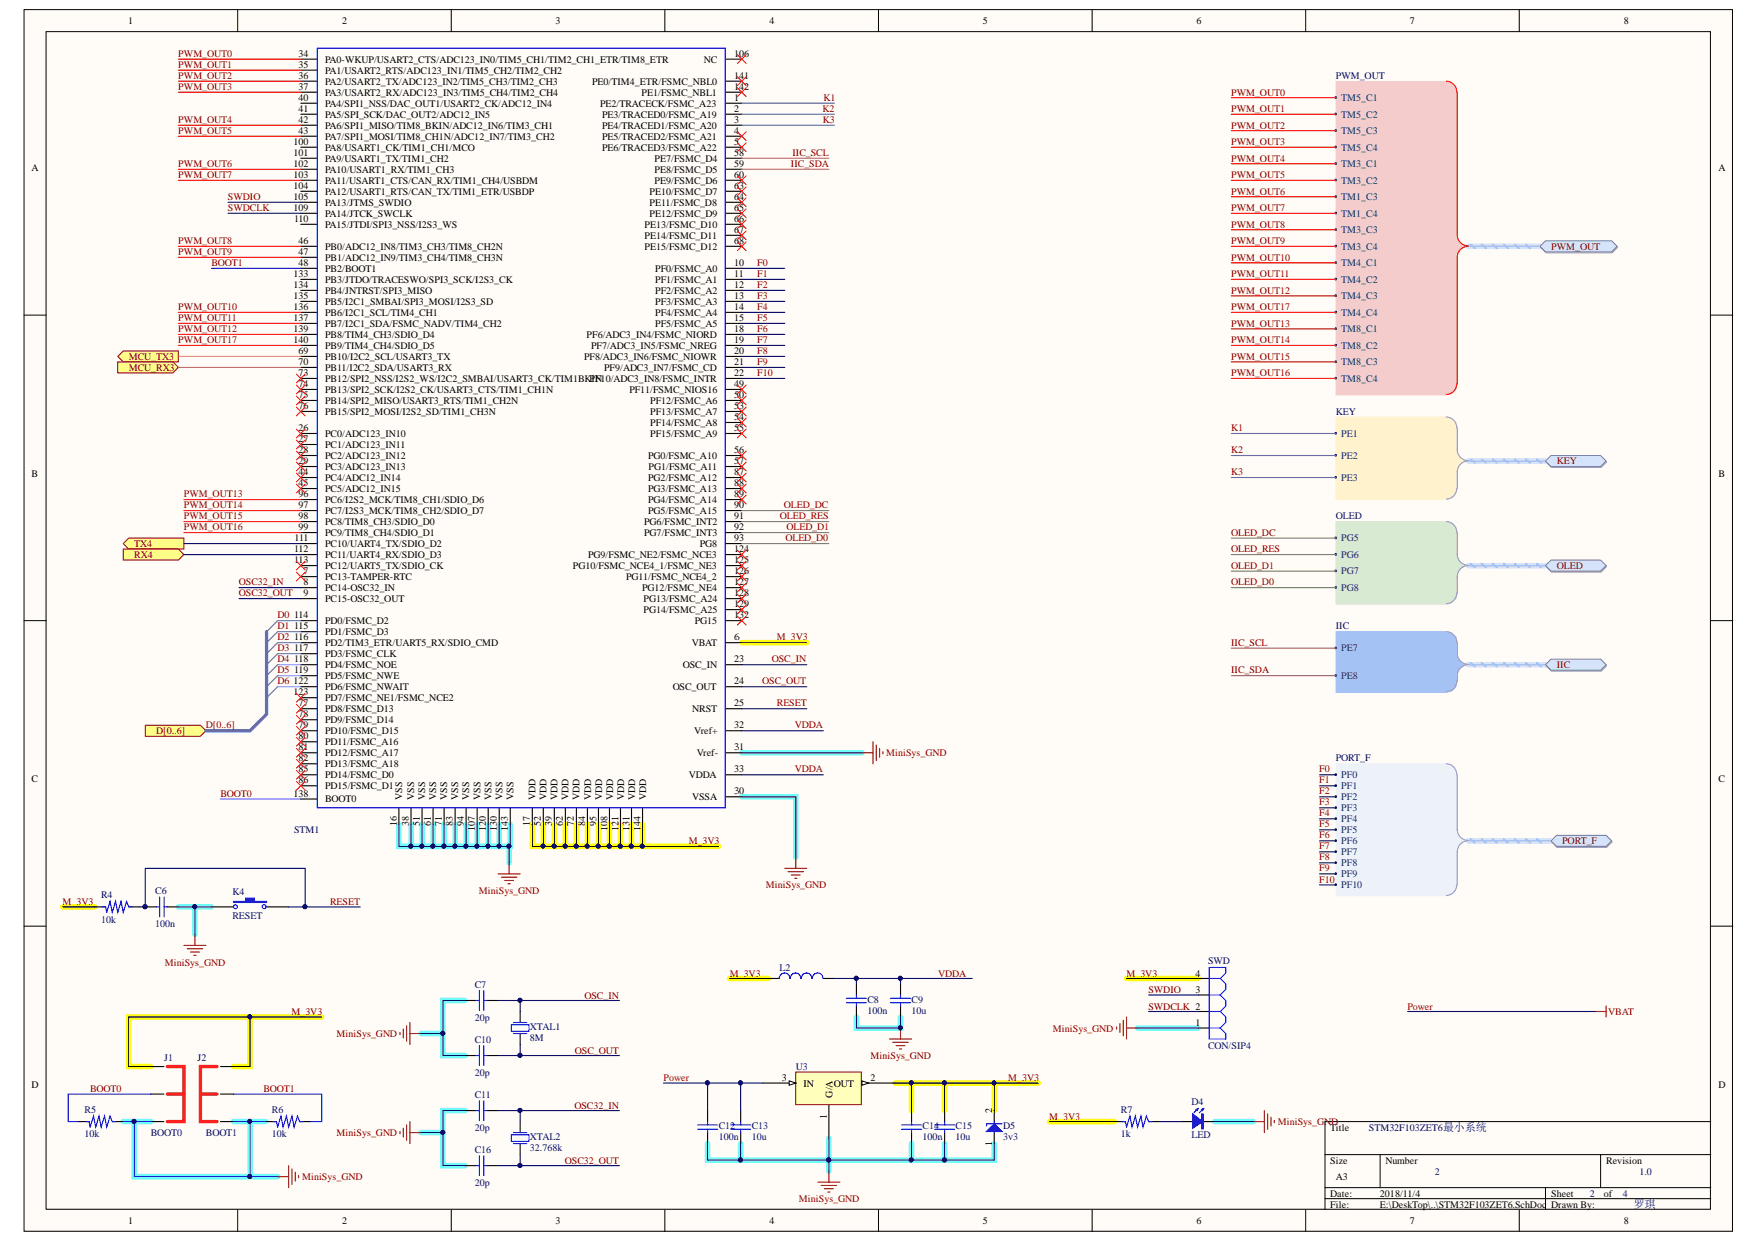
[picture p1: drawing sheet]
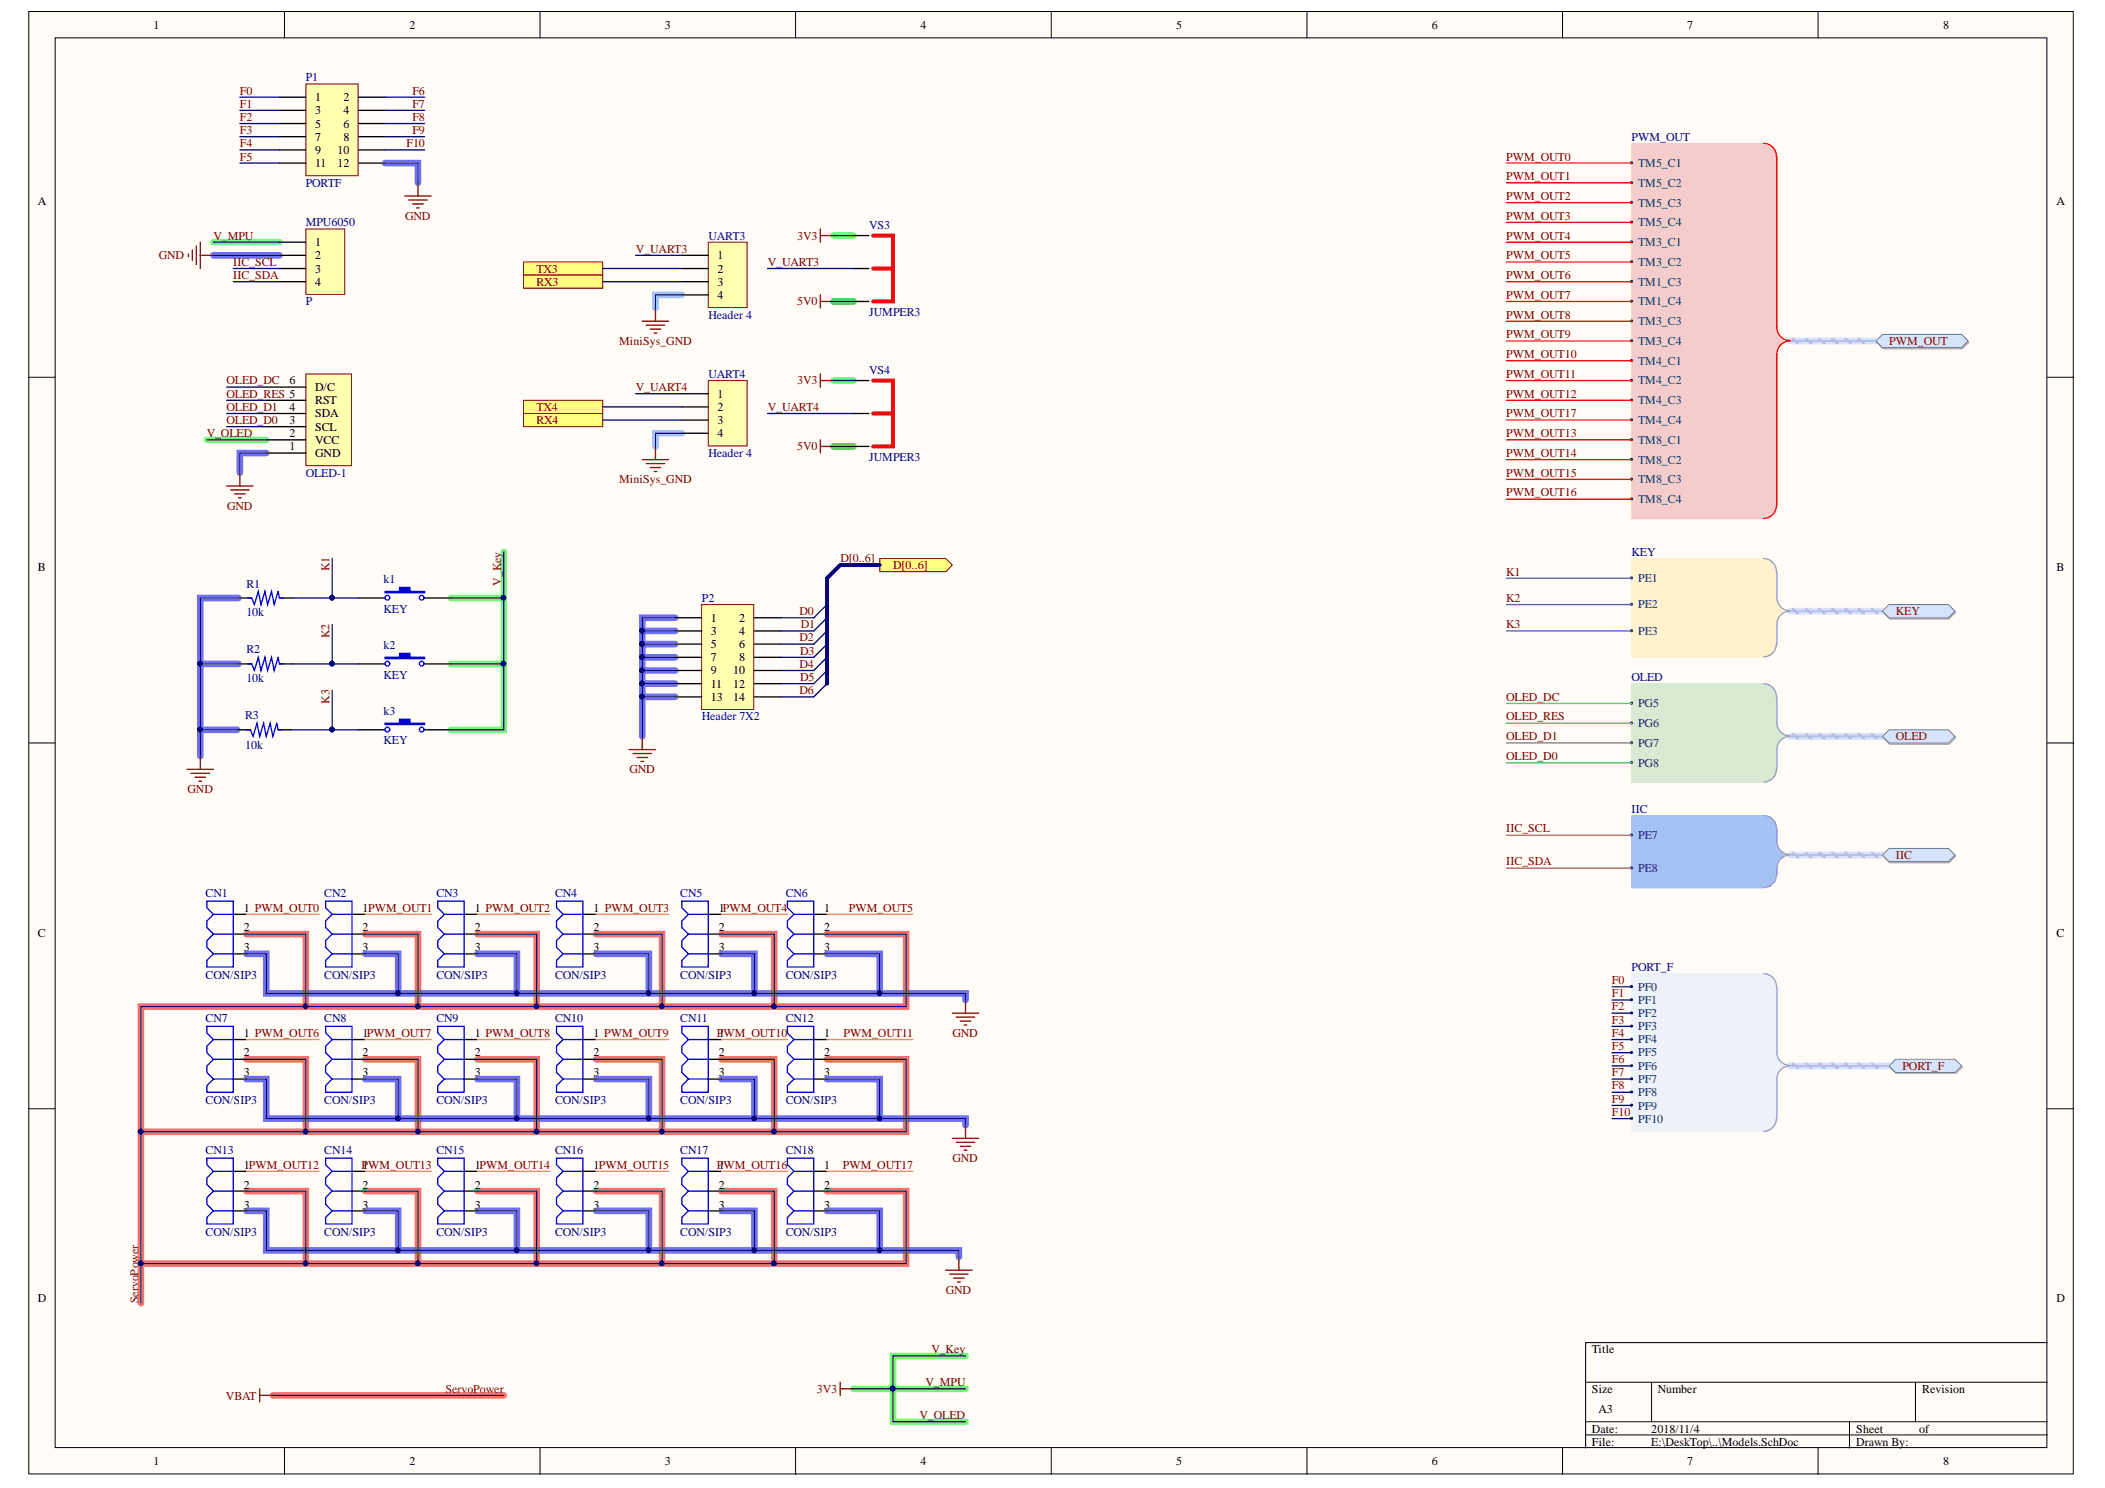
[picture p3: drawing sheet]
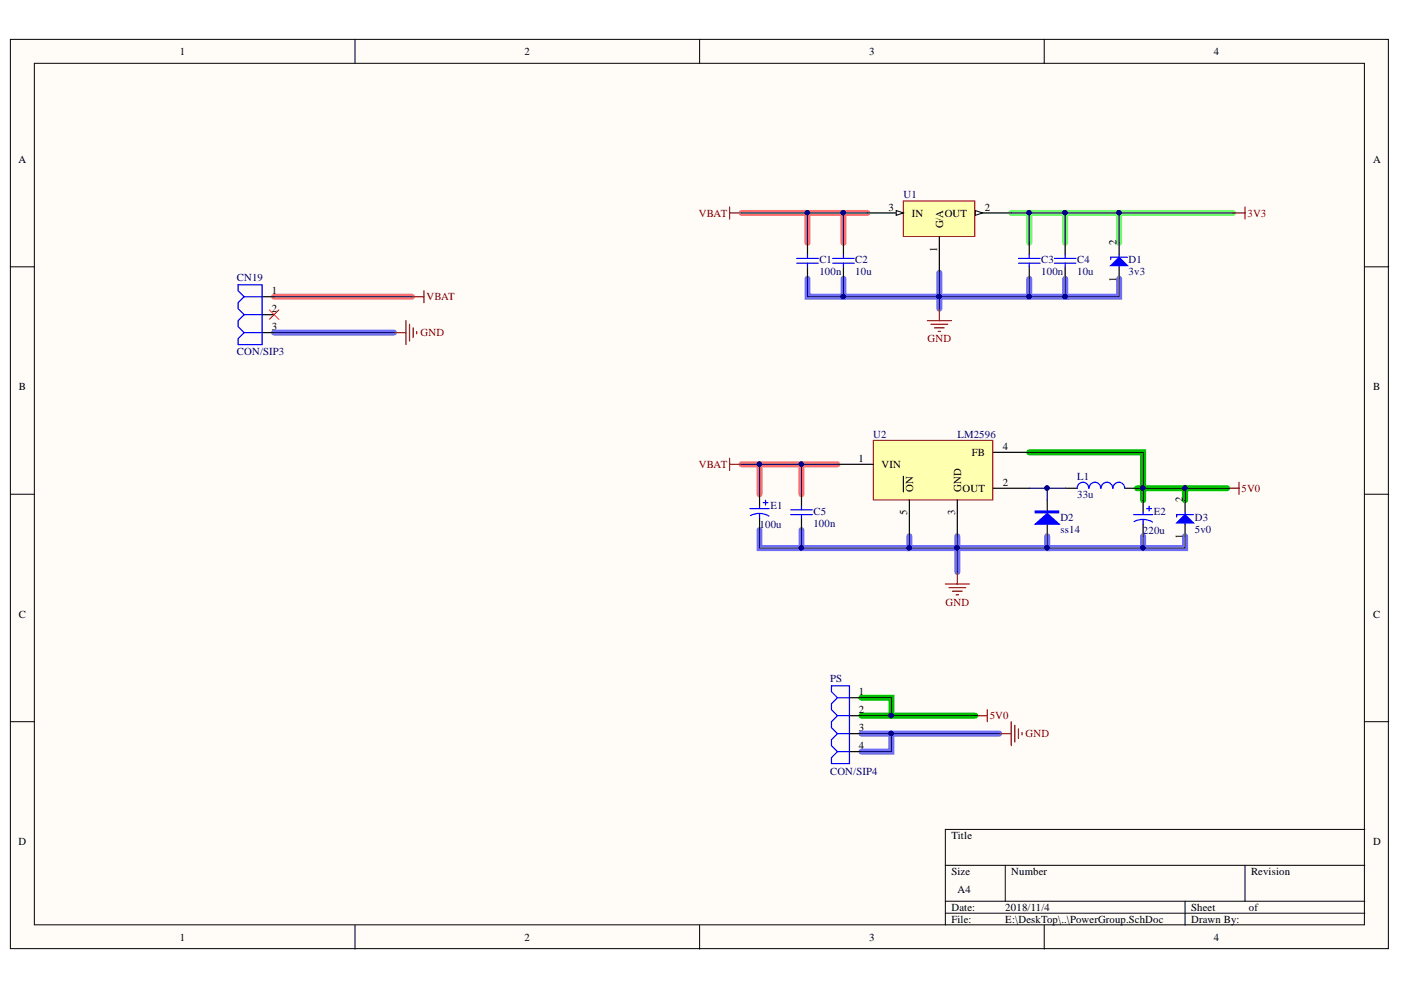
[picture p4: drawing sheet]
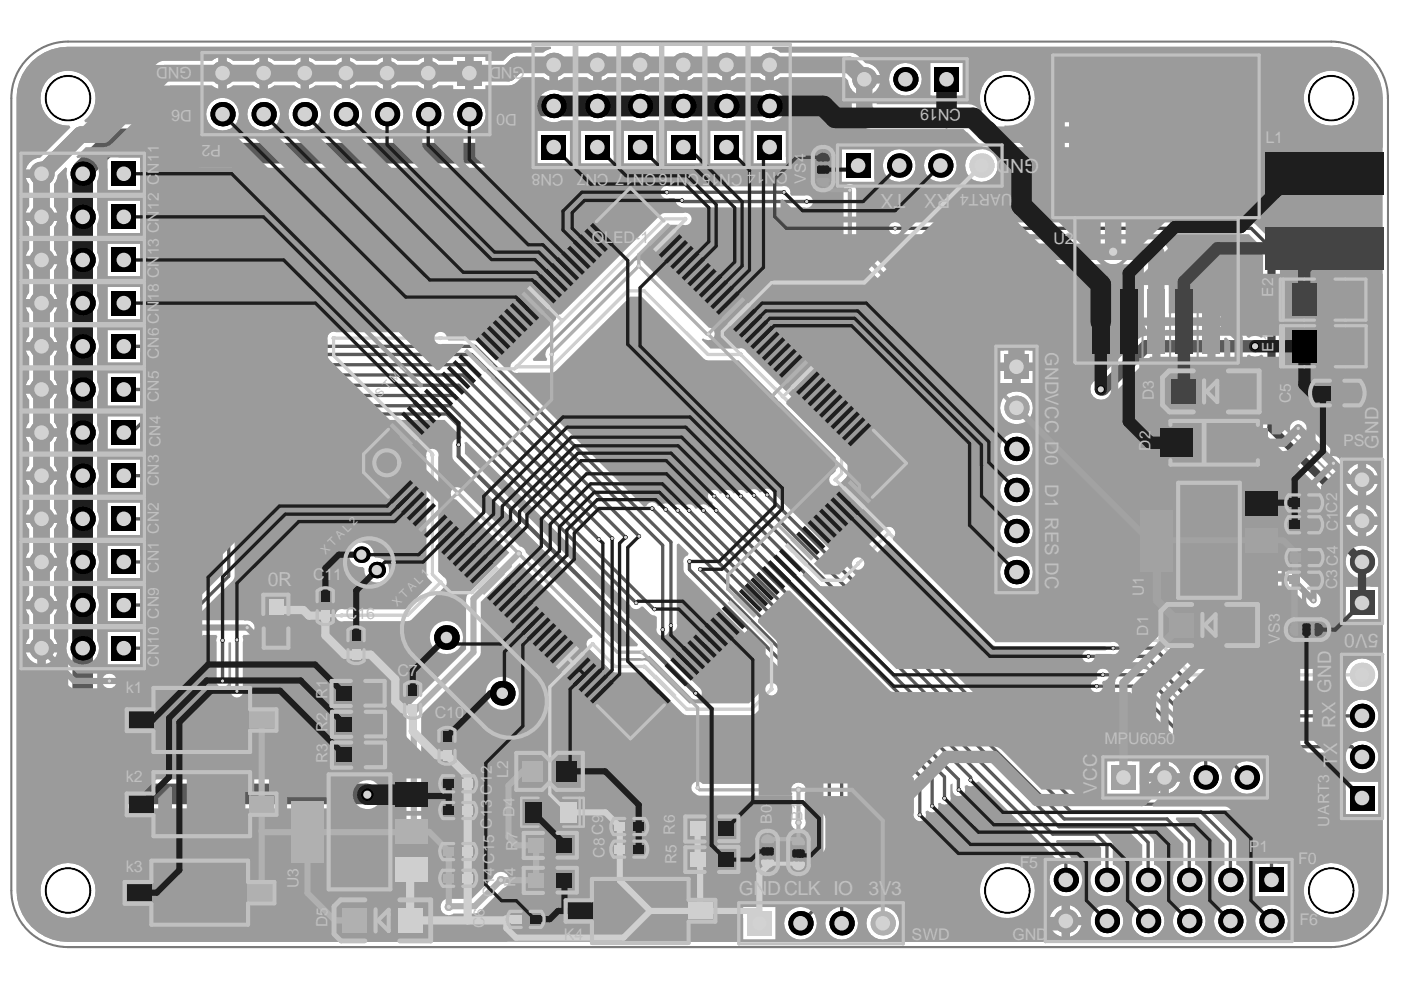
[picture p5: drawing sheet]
# Altium project SixFeetRobot.PrjPCB
4 sheets, 73 parts. Net scope: hierarchical (ports join the sheet entries above them; power ports are global).
Board file: SixFeetRobot.PcbDoc
Sheets:
  Connect.SchDoc
    U_STM32F103ZET6 = STM32F103ZET6.SchDoc
    U_Models = Models.SchDoc
    U_PowerGroup = PowerGroup.SchDoc

## Sheet Connect.SchDoc
size A4

### Sub-sheets
U_Models = Models.SchDoc: PWM_OUT (harness PWM_OUT), KEY (harness KEY), OLED (harness OLED), IIC (harness IIC), PORT_F (harness PORT_F), D[0..6] (out), TX3, RX3, TX4, RX4
U_PowerGroup = PowerGroup.SchDoc: no entries
U_STM32F103ZET6 = STM32F103ZET6.SchDoc: PWM_OUT (harness PWM_OUT), D[0..6] (in), KEY (harness KEY), OLED (harness OLED), MCU_TX3 (out), MCU_RX3 (in), IIC (harness IIC), TX4 (out), RX4 (in), PORT_F (harness PORT_F)

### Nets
NetSTM1_69: sheet U_STM32F103ZET6/MCU_TX3, sheet U_Models/TX3
NetSTM1_70: sheet U_STM32F103ZET6/MCU_RX3, sheet U_Models/RX3
NetSTM1_111: sheet U_STM32F103ZET6/TX4, sheet U_Models/TX4
NetSTM1_112: sheet U_STM32F103ZET6/RX4, sheet U_Models/RX4

### Buses and harness runs
bus sheet U_Models/D[0..6] = sheet U_STM32F103ZET6/D[0..6]
harness sheet U_Models/IIC = sheet U_STM32F103ZET6/IIC
harness sheet U_Models/KEY = sheet U_STM32F103ZET6/KEY
harness sheet U_Models/OLED = sheet U_STM32F103ZET6/OLED
harness sheet U_Models/PORT_F = sheet U_STM32F103ZET6/PORT_F
harness sheet U_Models/PWM_OUT = sheet U_STM32F103ZET6/PWM_OUT

## Sheet STM32F103ZET6.SchDoc: STM32F103ZET6最小系统
size A3; CheckedBy: 罗琪; Author: 罗琪; DrawnBy: 罗琪; Engineer: 罗琪; Organization: HUNTERS; DocumentNumber: 2; Revision: 1.0; SheetNumber: 2; SheetTotal: 4

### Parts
C6  100n  [C0402]
C7  20p  [C0402]
C8  100n  [C0402]
C9  10u  [C0402]
C10  20p  [C0402]
C11  20p  [C0402]
C12  100n  [C0402]
C13  10u  [C0402]
C14  100n  [C0402]
C15  10u  [C0402]
C16  20p  [C0402]
D4  LED  [LED0805TB]
D5  3v3  [D1206]
J1  BOOT0  [Jumper3]
J2  BOOT1  [Jumper3]
K4  RESET  [按键-贴片-1]
L2  INDUCTOR  [L0805]  (value not drawn)
R4  10k  [R0805]
R5  10k  [R0805]
R6  10k  [R0805]
R7  1k  [R0805]
STM1  STM32F103ZET6  [STM32F103ZET6-1]  (value not drawn)
SWD  CON/SIP4  [HDR1X4]
U3  AMS1117-XX  [SOT223]  (value not drawn)
XTAL1  8M  [XTAL-49/S_N]
XTAL2  32.768k  [XTAL_32.768]

### Ports
D[0..6] (in), IIC (harness IIC), KEY (harness KEY), MCU_RX3 (in), MCU_TX3 (out), OLED (harness OLED), PORT_F (harness PORT_F), PWM_OUT (harness PWM_OUT), RX4 (in), TX4 (out)

### Harnesses
PWM_OUT: TM5_C1, TM5_C2, TM5_C3, TM5_C4, TM3_C1, TM3_C2, TM1_C3, TM1_C4, TM3_C3, TM3_C4, TM4_C1, TM4_C2, TM4_C3, TM8_C1, TM8_C2, TM8_C3, TM8_C4, TM4_C4
KEY: PE1, PE2, PE3
OLED: PG5, PG6, PG7, PG8
IIC: PE7, PE8
PORT_F: PF0, PF1, PF2, PF3, PF4, PF5, PF6, PF7, PF8, PF9, PF10

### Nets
MiniSys_GND: C6.2 C7.1 C8.1 C9.1 C10.1 C11.1 C12.1 C13.1 C14.1 C15.1 C16.1 D4.2(K) D5.1 J1.3 J2.1 K4.1 R5.2 R6.1 STM1.16(VSS) STM1.30(VSSA) STM1.31(Vref-) STM1.38(VSS) STM1.51(VSS) STM1.61(VSS) STM1.71(VSS) STM1.83(VSS) STM1.94(VSS) STM1.107(VSS) STM1.120(VSS) STM1.130(VSS) STM1.143(VSS) SWD.1 U3.1(G/A)
Power: C12.2 C13.2 U3.3(IN)  [also labelled VBAT]
BOOT0: J1.2 R5.1 STM1.138(BOOT0)
BOOT1: J2.2 R6.2 STM1.48(PB2/BOOT1)
D0: STM1.114(PD0/FSMC_D2)
D1: STM1.115(PD1/FSMC_D3)
D2: STM1.116(PD2/TIM3_ETR/UART5_RX/SDIO_CMD)
D3: STM1.117(PD3/FSMC_CLK)
D4: STM1.118(PD4/FSMC_NOE)
D5: STM1.119(PD5/FSMC_NWE)
D6: STM1.122(PD6/FSMC_NWAIT)
F0: STM1.10(PF0/FSMC_A0) ; port PORT_F.PF0
F1: STM1.11(PF1/FSMC_A1) ; port PORT_F.PF1
F2: STM1.12(PF2/FSMC_A2) ; port PORT_F.PF2
F3: STM1.13(PF3/FSMC_A3) ; port PORT_F.PF3
F4: STM1.14(PF4/FSMC_A4) ; port PORT_F.PF4
F5: STM1.15(PF5/FSMC_A5) ; port PORT_F.PF5
F6: STM1.18(PF6/ADC3_IN4/FSMC_NIORD) ; port PORT_F.PF6
F7: STM1.19(PF7/ADC3_IN5/FSMC_NREG) ; port PORT_F.PF7
F8: STM1.20(PF8/ADC3_IN6/FSMC_NIOWR) ; port PORT_F.PF8
F9: STM1.21(PF9/ADC3_IN7/FSMC_CD) ; port PORT_F.PF9
F10: STM1.22(PF10/ADC3_IN8/FSMC_INTR) ; port PORT_F.PF10
IIC_SCL: STM1.58(PE7/FSMC_D4) ; port IIC.PE7
IIC_SDA: STM1.59(PE8/FSMC_D5) ; port IIC.PE8
K1: STM1.1(PE2/TRACECK/FSMC_A23) ; port KEY.PE1
K2: STM1.2(PE3/TRACED0/FSMC_A19) ; port KEY.PE2
K3: STM1.3(PE4/TRACED1/FSMC_A20) ; port KEY.PE3
M_3V3: C14.2 C15.2 D5.2 J1.1 J2.3 L2.1 R4.1 R7.1 STM1.6(VBAT) STM1.17(VDD) STM1.39(VDD) STM1.52(VDD) STM1.62(VDD) STM1.72(VDD) STM1.84(VDD) STM1.95(VDD) STM1.108(VDD) STM1.121(VDD) STM1.131(VDD) STM1.144(VDD) SWD.4 U3.2(OUT)
OLED_D0: STM1.93(PG8) ; port OLED.PG8
OLED_D1: STM1.92(PG7/FSMC_INT3) ; port OLED.PG7
OLED_DC: STM1.90(PG5/FSMC_A15) ; port OLED.PG5
OLED_RES: STM1.91(PG6/FSMC_INT2) ; port OLED.PG6
OSC32_IN: C11.2 STM1.8(PC14-OSC32_IN) XTAL2.1(P1)
OSC32_OUT: C16.2 STM1.9(PC15-OSC32_OUT) XTAL2.2(P2)
OSC_IN: C7.2 STM1.23(OSC_IN) XTAL1.1(P1)
OSC_OUT: C10.2 STM1.24(OSC_OUT) XTAL1.2(P2)
PWM_OUT0: STM1.34(PA0-WKUP/USART2_CTS/ADC123_IN0/TIM5_CH1/TIM2_CH1_ETR/TIM8_ETR) ; port PWM_OUT.TM5_C1
PWM_OUT1: STM1.35(PA1/USART2_RTS/ADC123_IN1/TIM5_CH2/TIM2_CH2) ; port PWM_OUT.TM5_C2
PWM_OUT2: STM1.36(PA2/USART2_TX/ADC123_IN2/TIM5_CH3/TIM2_CH3) ; port PWM_OUT.TM5_C3
PWM_OUT3: STM1.37(PA3/USART2_RX/ADC123_IN3/TIM5_CH4/TIM2_CH4) ; port PWM_OUT.TM5_C4
PWM_OUT4: STM1.42(PA6/SPI1_MISO/TIM8_BKIN/ADC12_IN6/TIM3_CH1) ; port PWM_OUT.TM3_C1
PWM_OUT5: STM1.43(PA7/SPI1_MOSI/TIM8_CH1N/ADC12_IN7/TIM3_CH2) ; port PWM_OUT.TM3_C2
PWM_OUT6: STM1.102(PA10/USART1_RX/TIM1_CH3) ; port PWM_OUT.TM1_C3
PWM_OUT7: STM1.103(PA11/USART1_CTS/CAN_RX/TIM1_CH4/USBDM) ; port PWM_OUT.TM1_C4
PWM_OUT8: STM1.46(PB0/ADC12_IN8/TIM3_CH3/TIM8_CH2N) ; port PWM_OUT.TM3_C3
PWM_OUT9: STM1.47(PB1/ADC12_IN9/TIM3_CH4/TIM8_CH3N) ; port PWM_OUT.TM3_C4
PWM_OUT10: STM1.136(PB6/I2C1_SCL/TIM4_CH1) ; port PWM_OUT.TM4_C1
PWM_OUT11: STM1.137(PB7/I2C1_SDA/FSMC_NADV/TIM4_CH2) ; port PWM_OUT.TM4_C2
PWM_OUT12: STM1.139(PB8/TIM4_CH3/SDIO_D4) ; port PWM_OUT.TM4_C3
PWM_OUT13: STM1.96(PC6/I2S2_MCK/TIM8_CH1/SDIO_D6) ; port PWM_OUT.TM8_C1
PWM_OUT14: STM1.97(PC7/I2S3_MCK/TIM8_CH2/SDIO_D7) ; port PWM_OUT.TM8_C2
PWM_OUT15: STM1.98(PC8/TIM8_CH3/SDIO_D0) ; port PWM_OUT.TM8_C3
PWM_OUT16: STM1.99(PC9/TIM8_CH4/SDIO_D1) ; port PWM_OUT.TM8_C4
PWM_OUT17: STM1.140(PB9/TIM4_CH4/SDIO_D5) ; port PWM_OUT.TM4_C4
RESET: C6.1 K4.2 R4.2 STM1.25(NRST)
SWDCLK: STM1.109(PA14/JTCK_SWCLK) SWD.2
SWDIO: STM1.105(PA13/JTMS_SWDIO) SWD.3
VDDA: C8.2 C9.2 L2.2 STM1.32(Vref+) STM1.33(VDDA)
NetD4_1: D4.1(A) R7.2
NetSTM1_69: STM1.69(PB10/I2C2_SCL/USART3_TX) ; port MCU_TX3
NetSTM1_70: STM1.70(PB11/I2C2_SDA/USART3_RX) ; port MCU_RX3
NetSTM1_111: STM1.111(PC10/UART4_TX/SDIO_D2) ; port TX4
NetSTM1_112: STM1.112(PC11/UART4_RX/SDIO_D3) ; port RX4

Not connected (* = marked no-connect by the designer): STM1 4(PE5/TRACED2/FSMC_A21)* 5(PE6/TRACED3/FSMC_A22)* 7(PC13-TAMPER-RTC)* 26(PC0/ADC123_IN10)* 27(PC1/ADC123_IN11)* 28(PC2/ADC123_IN12)* 29(PC3/ADC123_IN13)* 40(PA4/SPI1_NSS/DAC_OUT1/USART2_CK/ADC12_IN4) 41(PA5/SPI_SCK/DAC_OUT2/ADC12_IN5) 44(PC4/ADC12_IN14)* 45(PC5/ADC12_IN15)* 49(PF11/FSMC_NIOS16)* 50(PF12/FSMC_A6)* 53(PF13/FSMC_A7)* 54(PF14/FSMC_A8)* 55(PF15/FSMC_A9)* 56(PG0/FSMC_A10)* 57(PG1/FSMC_A11)* 60(PE9/FSMC_D6)* 63(PE10/FSMC_D7)* 64(PE11/FSMC_D8)* 65(PE12/FSMC_D9)* 66(PE13/FSMC_D10)* 67(PE14/FSMC_D11)* 68(PE15/FSMC_D12)* 73(PB12/SPI2_NSS/I2S2_WS/I2C2_SMBAI/USART3_CK/TIM1BKIN)* 74(PB13/SPI2_SCK/I2S2_CK/USART3_CTS/TIM1_CH1N)* 75(PB14/SPI2_MISO/USART3_RTS/TIM1_CH2N)* 76(PB15/SPI2_MOSI/I2S2_SD/TIM1_CH3N)* 77(PD8/FSMC_D13)* 78(PD9/FSMC_D14)* 79(PD10/FSMC_D15)* 80(PD11/FSMC_A16)* 81(PD12/FSMC_A17)* 82(PD13/FSMC_A18)* 85(PD14/FSMC_D0)* 86(PD15/FSMC_D1)* 87(PG2/FSMC_A12)* 88(PG3/FSMC_A13)* 89(PG4/FSMC_A14)* 100(PA8/USART1_CK/TIM1_CH1/MCO) 101(PA9/USART1_TX/TIM1_CH2) 104(PA12/USART1_RTS/CAN_TX/TIM1_ETR/USBDP) 106(NC)* 110(PA15/JTDI/SPI3_NSS/I2S3_WS) 113(PC12/UART5_TX/SDIO_CK)* 123(PD7/FSMC_NE1/FSMC_NCE2)* 124(PG9/FSMC_NE2/FSMC_NCE3)* 125(PG10/FSMC_NCE4_1/FSMC_NE3)* 126(PG11/FSMC_NCE4_2)* 127(PG12/FSMC_NE4)* 128(PG13/FSMC_A24)* 129(PG14/FSMC_A25)* 132(PG15)* 133(PB3/JTDO/TRACESWO/SPI3_SCK/I2S3_CK) 134(PB4/JNTRST/SPI3_MISO) 135(PB5/I2C1_SMBAI/SPI3_MOSI/I2S3_SD) 141(PE0/TIM4_ETR/FSMC_NBL0)* 142(PE1/FSMC_NBL1)*

### Buses and harness runs
bus D[0..6] = port D[0..6]

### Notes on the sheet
- 4

## Sheet Models.SchDoc
size A3

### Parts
CN1  CON/SIP3  [HDR1X3]
CN2  CON/SIP3  [HDR1X3]
CN3  CON/SIP3  [HDR1X3]
CN4  CON/SIP3  [HDR1X3]
CN5  CON/SIP3  [HDR1X3]
CN6  CON/SIP3  [HDR1X3]
CN7  CON/SIP3  [HDR1X3]
CN8  CON/SIP3  [HDR1X3]
CN9  CON/SIP3  [HDR1X3]
CN10  CON/SIP3  [HDR1X3]
CN11  CON/SIP3  [HDR1X3]
CN12  CON/SIP3  [HDR1X3]
CN13  CON/SIP3  [HDR1X3]
CN14  CON/SIP3  [HDR1X3]
CN15  CON/SIP3  [HDR1X3]
CN16  CON/SIP3  [HDR1X3]
CN17  CON/SIP3  [HDR1X3]
CN18  CON/SIP3  [HDR1X3]
k1  KEY  [按键-贴片-1]
k2  KEY  [按键-贴片-1]
k3  KEY  [按键-贴片-1]
MPU6050  P  [HDR1X4]
OLED-1  OLED直插  [OLED直插]  (value not drawn)
P1  PORTF  [HDR2X6]
P2  Header 7X2  [HDR2X7]
R1  10k  [R0805]
R2  10k  [R0805]
R3  10k  [R0805]
UART3  Header 4  [HDR1X4]
UART4  Header 4  [HDR1X4]
VS3  JUMPER3  [Jumper3]
VS4  JUMPER3  [Jumper3]

### Ports
D[0..6] (out), IIC (harness IIC), KEY (harness KEY), OLED (harness OLED), PORT_F (harness PORT_F), PWM_OUT (harness PWM_OUT), RX3, RX4, TX3, TX4

### Harnesses
PWM_OUT: TM5_C1, TM5_C2, TM5_C3, TM5_C4, TM3_C1, TM3_C2, TM1_C3, TM1_C4, TM3_C3, TM3_C4, TM4_C1, TM4_C2, TM4_C3, TM8_C1, TM8_C2, TM8_C3, TM8_C4, TM4_C4
KEY: PE1, PE2, PE3
OLED: PG5, PG6, PG7, PG8
IIC: PE7, PE8
PORT_F: PF0, PF1, PF2, PF3, PF4, PF5, PF6, PF7, PF8, PF9, PF10

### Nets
5V0: VS3.3 VS4.3
GND: CN1.3 CN2.3 CN3.3 CN4.3 CN5.3 CN6.3 CN7.3 CN8.3 CN9.3 CN10.3 CN11.3 CN12.3 CN13.3 CN14.3 CN15.3 CN16.3 CN17.3 CN18.3 MPU6050.2 OLED-1.1(GND) P1.12 P2.1 P2.3 P2.5 P2.7 P2.9 P2.11 P2.13 R1.2 R2.2 R3.2
MiniSys_GND: UART3.4 UART4.4
ServoPower: CN1.2 CN2.2 CN3.2 CN4.2 CN5.2 CN6.2 CN7.2 CN8.2 CN9.2 CN10.2 CN11.2 CN12.2 CN13.2 CN14.2 CN15.2 CN16.2 CN17.2 CN18.2  [also labelled VBAT]  [project net Power]
V_Key: k1.2 k2.2 k3.2 MPU6050.1 OLED-1.2(VCC) VS3.1 VS4.1  [also labelled 3V3, V_MPU, V_OLED]
D0: P2.2
D1: P2.4
D2: P2.6
D3: P2.8
D4: P2.10
D5: P2.12
D6: P2.14
F0: P1.1 ; port PORT_F.PF0
F1: P1.3 ; port PORT_F.PF1
F2: P1.5 ; port PORT_F.PF2
F3: P1.7 ; port PORT_F.PF3
F4: P1.9 ; port PORT_F.PF4
F5: P1.11 ; port PORT_F.PF5
F6: P1.2 ; port PORT_F.PF6
F7: P1.4 ; port PORT_F.PF7
F8: P1.6 ; port PORT_F.PF8
F9: P1.8 ; port PORT_F.PF9
F10: P1.10 ; port PORT_F.PF10
IIC_SCL: MPU6050.3 ; port IIC.PE7
IIC_SDA: MPU6050.4 ; port IIC.PE8
K1: k1.1 R1.1 ; port KEY.PE1
K2: k2.1 R2.1 ; port KEY.PE2
K3: k3.1 R3.1 ; port KEY.PE3
OLED_D0: OLED-1.3(SCL) ; port OLED.PG8
OLED_D1: OLED-1.4(SDA) ; port OLED.PG7
OLED_DC: OLED-1.6(D/C) ; port OLED.PG5
OLED_RES: OLED-1.5(RST) ; port OLED.PG6
PWM_OUT0: CN1.1 ; port PWM_OUT.TM5_C1
PWM_OUT1: CN2.1 ; port PWM_OUT.TM5_C2
PWM_OUT2: CN3.1 ; port PWM_OUT.TM5_C3
PWM_OUT3: CN4.1 ; port PWM_OUT.TM5_C4
PWM_OUT4: CN5.1 ; port PWM_OUT.TM3_C1
PWM_OUT5: CN6.1 ; port PWM_OUT.TM3_C2
PWM_OUT6: CN7.1 ; port PWM_OUT.TM1_C3
PWM_OUT7: CN8.1 ; port PWM_OUT.TM1_C4
PWM_OUT8: CN9.1 ; port PWM_OUT.TM3_C3
PWM_OUT9: CN10.1 ; port PWM_OUT.TM3_C4
PWM_OUT10: CN11.1 ; port PWM_OUT.TM4_C1
PWM_OUT11: CN12.1 ; port PWM_OUT.TM4_C2
PWM_OUT12: CN13.1 ; port PWM_OUT.TM4_C3
PWM_OUT13: CN14.1 ; port PWM_OUT.TM8_C1
PWM_OUT14: CN15.1 ; port PWM_OUT.TM8_C2
PWM_OUT15: CN16.1 ; port PWM_OUT.TM8_C3
PWM_OUT16: CN17.1 ; port PWM_OUT.TM8_C4
PWM_OUT17: CN18.1 ; port PWM_OUT.TM4_C4
V_UART3: UART3.1 VS3.2
V_UART4: UART4.1 VS4.2
NetSTM1_69: UART3.2 ; port TX3
NetSTM1_70: UART3.3 ; port RX3
NetSTM1_111: UART4.2 ; port TX4
NetSTM1_112: UART4.3 ; port RX4

### Buses and harness runs
bus D[0..6] = port D[0..6]

## Sheet PowerGroup.SchDoc
size A4

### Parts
C1  100n  [C0402]
C2  10u  [C0402]
C3  100n  [C0402]
C4  10u  [C0402]
C5  100n  [C0603]
CN19  CON/SIP3  [HDR1X3]
D1  3v3  [D1206]
D2  ss14  [DO-214]
D3  5v0  [D1206]
E1  100u  [CAP-E SMD-A]
E2  220u  [CAP-E SMD-A]
L1  33u  [L7X7]
PS  CON/SIP4  [HDR1X4]
U1  AMS1117-XX  [SOT223]  (value not drawn)
U2  LM2596  [TO263S]

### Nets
3V3: C3.2 C4.2 D1.2 U1.2(OUT)  [project net V_Key]
5V0: D3.2 E2.1 L1.2 PS.1 PS.2 U2.4(FB)
GND: C1.1 C2.1 C3.1 C4.1 C5.2 CN19.3 D1.1 D2.1(A) D3.1 E1.2 E2.2 PS.3 PS.4 U1.1(G/A) U2.3(GND) U2.5(~{ON})
VBAT: C1.2 C2.2 C5.1 CN19.1 E1.1 U1.3(IN) U2.1(VIN)  [project net Power]
NetD2_2: D2.2(K) L1.1 U2.2(OUT)

Not connected (* = marked no-connect by the designer): CN19 2*

## Nets that join several sheets
5V0: Models (VS3.3 VS4.3), PowerGroup (6 pins)
GND: Models (31 pins), PowerGroup (16 pins)
MiniSys_GND: STM32F103ZET6 (33 pins), Models (UART3.4 UART4.4)
Power: STM32F103ZET6 (C12.2 C13.2 U3.3), Models (18 pins), PowerGroup (7 pins)
V_Key: Models (7 pins), PowerGroup (C3.2 C4.2 D1.2 U1.2)
D0: STM32F103ZET6 (STM1.114), Models (P2.2)
D1: STM32F103ZET6 (STM1.115), Models (P2.4)
D2: STM32F103ZET6 (STM1.116), Models (P2.6)
D3: STM32F103ZET6 (STM1.117), Models (P2.8)
D4: STM32F103ZET6 (STM1.118), Models (P2.10)
D5: STM32F103ZET6 (STM1.119), Models (P2.12)
D6: STM32F103ZET6 (STM1.122), Models (P2.14)
F0: STM32F103ZET6 (STM1.10), Models (P1.1)
F1: STM32F103ZET6 (STM1.11), Models (P1.3)
F2: STM32F103ZET6 (STM1.12), Models (P1.5)
F3: STM32F103ZET6 (STM1.13), Models (P1.7)
F4: STM32F103ZET6 (STM1.14), Models (P1.9)
F5: STM32F103ZET6 (STM1.15), Models (P1.11)
F6: STM32F103ZET6 (STM1.18), Models (P1.2)
F7: STM32F103ZET6 (STM1.19), Models (P1.4)
F8: STM32F103ZET6 (STM1.20), Models (P1.6)
F9: STM32F103ZET6 (STM1.21), Models (P1.8)
F10: STM32F103ZET6 (STM1.22), Models (P1.10)
IIC_SCL: STM32F103ZET6 (STM1.58), Models (MPU6050.3)
IIC_SDA: STM32F103ZET6 (STM1.59), Models (MPU6050.4)
K1: STM32F103ZET6 (STM1.1), Models (k1.1 R1.1)
K2: STM32F103ZET6 (STM1.2), Models (k2.1 R2.1)
K3: STM32F103ZET6 (STM1.3), Models (k3.1 R3.1)
NetSTM1_69: STM32F103ZET6 (STM1.69), Models (UART3.2)
NetSTM1_70: STM32F103ZET6 (STM1.70), Models (UART3.3)
NetSTM1_111: STM32F103ZET6 (STM1.111), Models (UART4.2)
NetSTM1_112: STM32F103ZET6 (STM1.112), Models (UART4.3)
OLED_D0: STM32F103ZET6 (STM1.93), Models (OLED-1.3)
OLED_D1: STM32F103ZET6 (STM1.92), Models (OLED-1.4)
OLED_DC: STM32F103ZET6 (STM1.90), Models (OLED-1.6)
OLED_RES: STM32F103ZET6 (STM1.91), Models (OLED-1.5)
PWM_OUT0: STM32F103ZET6 (STM1.34), Models (CN1.1)
PWM_OUT1: STM32F103ZET6 (STM1.35), Models (CN2.1)
PWM_OUT2: STM32F103ZET6 (STM1.36), Models (CN3.1)
PWM_OUT3: STM32F103ZET6 (STM1.37), Models (CN4.1)
PWM_OUT4: STM32F103ZET6 (STM1.42), Models (CN5.1)
PWM_OUT5: STM32F103ZET6 (STM1.43), Models (CN6.1)
PWM_OUT6: STM32F103ZET6 (STM1.102), Models (CN7.1)
PWM_OUT7: STM32F103ZET6 (STM1.103), Models (CN8.1)
PWM_OUT8: STM32F103ZET6 (STM1.46), Models (CN9.1)
PWM_OUT9: STM32F103ZET6 (STM1.47), Models (CN10.1)
PWM_OUT10: STM32F103ZET6 (STM1.136), Models (CN11.1)
PWM_OUT11: STM32F103ZET6 (STM1.137), Models (CN12.1)
PWM_OUT12: STM32F103ZET6 (STM1.139), Models (CN13.1)
PWM_OUT13: STM32F103ZET6 (STM1.96), Models (CN14.1)
PWM_OUT14: STM32F103ZET6 (STM1.97), Models (CN15.1)
PWM_OUT15: STM32F103ZET6 (STM1.98), Models (CN16.1)
PWM_OUT16: STM32F103ZET6 (STM1.99), Models (CN17.1)
PWM_OUT17: STM32F103ZET6 (STM1.140), Models (CN18.1)
